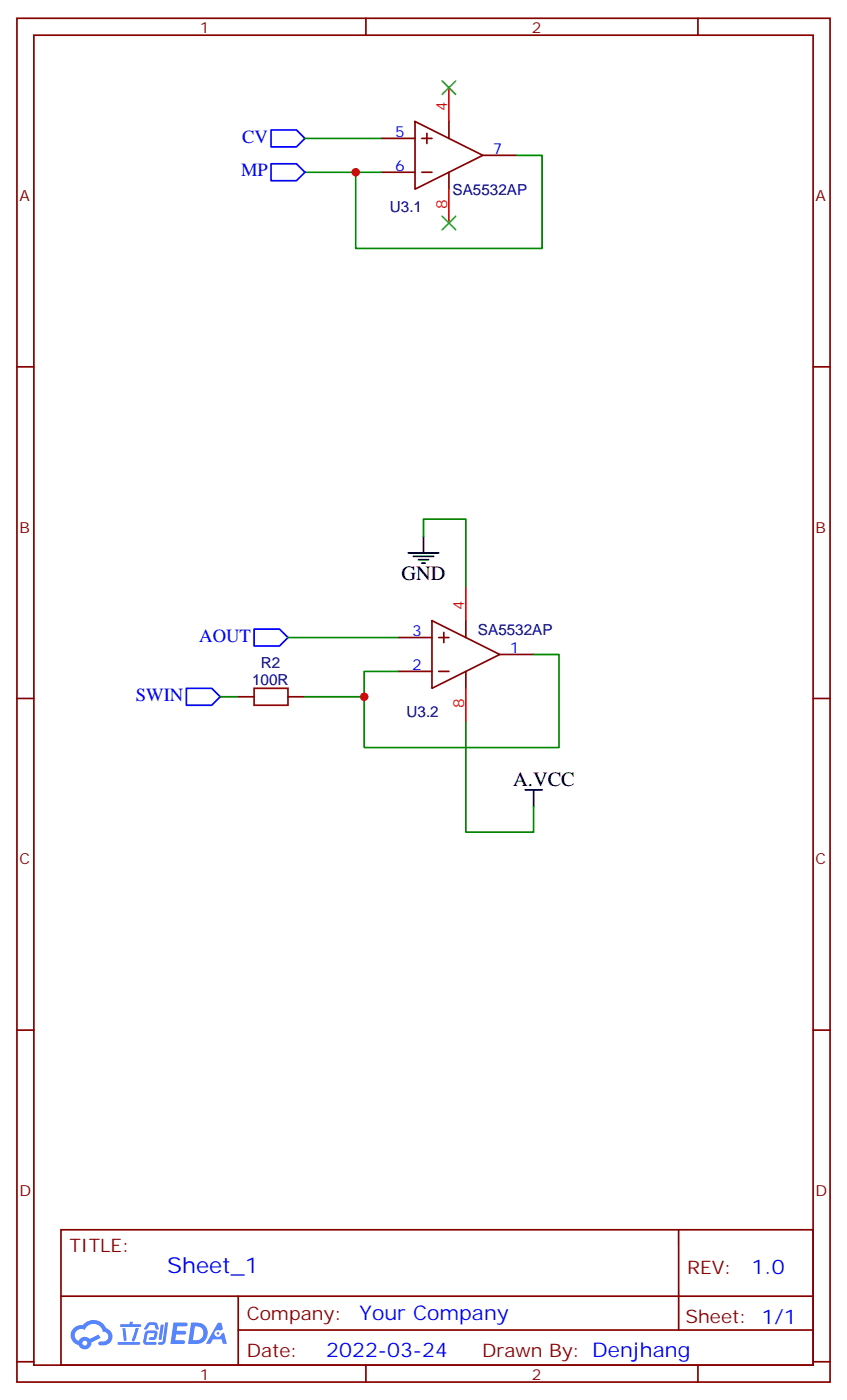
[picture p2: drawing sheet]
<svg xmlns="http://www.w3.org/2000/svg" width="176mm" height="292mm" viewBox="0 0 176 292" stroke-linecap="round" stroke-linejoin="round" font-family="sans-serif">
<g fill="none" stroke="#870000" stroke-width=".35">
<path d="M3.5 3.8h169.4v284.3h-169.4zM7.1 7.3h162.2v277.3h-162.2zM76.2 3.8v3.5M145.3 3.8v3.5M3.5 76.5h3.6M169.3 76.5h3.6M3.5 145.6h3.6M169.3 145.6h3.6M3.5 214.8h3.6M169.3 214.8h3.6M12.7 256.4h156.6v28.2h-156.6zM141.3 256.4v20.9"/>
<path d="M12.7 270.2h156.5M49.6 277.3h119.6M49.6 270.2v14.2M3.5 283.9h3.6M76.2 284.6v3.5M145.3 284.6v3.5M169.3 283.9h3.6"/>
</g>
<g fill="#5487ff">
<path d="M36.1 275.7h1.7a1.33 1.33 0 0 1 1.2 .2 .39 .39 0 0 1-.3 .6h-1.8l-.1 1h1.6a.4 .4 0 0 1 .4 .4 .4 .4 0 0 1-.4 .4h-1.7l-.2 1.1h1.4a.46 .46 0 0 1 .5 .1 .46 .46 0 0 1 .1 .5l-.4 .2h-2.6z"/>
<path d="M45.4 275.8h.7l.3 1.3-.6 .3a.74 .74 0 0 0-1.1 .3 .74 .74 0 0 0 .5 1.1 .74 .74 0 0 0 .9-.7l.5-.3 .6 2.4h-.8l-.2-1h-1.9l-.5 1h-.9z"/>
<path d="M33.5 276.2h.6l-.4 2.9a.31 .31 0 0 1-.4 .3 .31 .31 0 0 1-.2-.3z"/>
<path d="M34.4 275.7h.6l-.5 4a.97 .97 0 0 1-1.6 .5l.2-.4h.6l.2-.2z"/>
<path d="M30.8 275.9l.4-.2h.9a.67 .67 0 0 1 .7 .5l.3 .8-.2 .2h-.4l-.3-.9h-1l-.1 .1a.95 .95 0 0 1-1 .8l-.1-.2z"/>
<path d="M30.4 277.6l.5-.2h1.3a.75 .75 0 0 1 .5 1.2 .76 .76 0 0 1-.8 .8h-.6a.29 .29 0 0 1-.3-.4 .29 .29 0 0 1 .3-.2h.7l.2-.8h-1.5l-.3 1.8h1.9a.29 .29 0 0 1 .3 .3 .29 .29 0 0 1-.3 .3h-2l-.4-.3-.1-.5 .3-1.6z"/>
<path d="M24.5 279.8h4.4a.3 .3 0 0 1 .3 .3 .3 .3 0 0 1-.3 .3h-4.3l-.1-.1z"/>
<path d="M28.3 276.9h.6l-.9 2.6a.31 .31 0 0 1-.3 .2 .31 .31 0 0 1-.2-.3z"/>
<path d="M25.5 276.9h.6l.3 2.4-.3 .3-.3-.2z"/>
<path d="M25.1 276.1h1.9l.2-.5h.5l-.1 .5h1.5a.29 .29 0 0 1 .3 .3 .29 .29 0 0 1-.3 .3h-3.9l-.2-.2z"/>
<path d="M39.8 275.7l-.6 4.5h1.4a2.27 2.27 0 0 0 2.7-2.3 2.27 2.27 0 0 0-2.7-2.2zM40.6 276.5a1.5 1.5 0 0 1 1.8 1.6 1.5 1.5 0 0 1-1.9 1.3h-.3z"/>
<path d="M15.4 276.9a2.09 2.09 0 0 0 1 3.5 1.37 1.37 0 0 0 1.5 .9 1.37 1.37 0 0 0 1.1-1.4l1.9-1-.4-.7-1.8 1a1.4 1.4 0 0 0-2.3 .4 1.32 1.32 0 0 1-.7-1.9 1.32 1.32 0 0 1 2-.4 2.02 2.02 0 0 1 2-1.3 2.02 2.02 0 0 1 1.8 1.6 1.02 1.02 0 0 1 1.1 1 1.02 1.02 0 0 1-1 1.1h-.6a.41 .41 0 0 0-.5 .3 .41 .41 0 0 0 .4 .5 1.89 1.89 0 0 0 2.4-1.2 1.89 1.89 0 0 0-1.2-2.4 2.84 2.84 0 0 0-4.9-.6h-.3a2.26 2.26 0 0 0-1.5 .6zM17.2 280a.52 .52 0 0 1 1 0 .52 .52 0 0 1-1 0z"/>
<circle cx="45.4" cy="278" r=".28"/>
</g>
<g fill="none" stroke="#870000" stroke-width=".35">
<path d="M79.4 35.9h7M79.4 28.9h7M86.4 25.3l14.1 7.1-14.1 7zM87.8 35.9h2.2M87.8 28.9h2.2M88.9 27.8v2.1M93.5 25.3v3.6M93.5 35.9v3.5M100.5 32.4h7.1M82.9 140h7.1M82.9 132.9h7.1M90 129.4l14.1 7.1-14.1 7z"/>
<path d="M91.4 140h2.1M91.4 132.9h2.1M92.4 131.9v2.1M97 129.4v3.5M97 140v3.5M104.1 136.5h7M49.4 145.3h3.5M60 145.3h3.5"/>
</g>
<path d="M93.5 18.3v7M93.5 39.4v7.1M97 122.3v7.1M97 143.5v7.1" fill="none" stroke="#f00" stroke-width=".35"/>
<path d="M85 115.3h6.4M86.1 116h4.2M87.1 116.7h2.2M87.8 117.4h.7M88.2 111.8v3.5M109.4 164.7h3.5M111.1 164.7v3.5" fill="none" stroke="#000" stroke-width=".35"/>
<path d="M63.5 28.9h15.9M63.5 35.9h10.6M107.6 32.4h5.3v19.4h-38.8v-15.9h5.3M88.2 111.8v-3.6h8.8v14.1M60 132.9h22.9M82.9 140h-7.1v5.3h-12.3M111.1 136.5h5.3v19.4h-40.6v-10.6M45.9 145.3h3.5M97 150.6v22.9h14.1v-5.3" fill="none" stroke="#008700" stroke-width=".35"/>
<path d="M92.1 16.9l2.8 2.8M94.9 16.9l-2.8 2.8M92.1 45.1l2.8 2.8M94.9 45.1l-2.8 2.8" fill="none" stroke="#3c3" stroke-width=".35"/>
<path d="M56.4 27.1h5.3l1.8 1.8-1.8 1.7h-5.3zM56.4 34.1h5.3l1.8 1.8-1.8 1.8h-5.3zM52.9 131.2h5.3l1.8 1.7-1.8 1.8h-5.3zM38.8 143.5h5.3l1.8 1.8-1.8 1.7h-5.3z" fill="none" stroke="#00f" stroke-width=".35"/>
<path d="M52.9 143.5h7.1v3.5h-7.1z" fill="none" stroke="#a10000" stroke-width=".35"/>
<g fill="#c00">
<circle cx="74.1" cy="35.9" r=".88"/>
<circle cx="75.8" cy="145.3" r=".88"/>
</g>
<text font-size="4.6" fill="#00f" x="34.8" y="265.4">Sheet_1</text>
<g font-size="4.2">
<text x="83.6" y="120.9">GND</text>
<text x="106.9" y="164">A.VCC</text>
</g>
<g font-size="4.2" fill="#00f">
<text x="156.5" y="265.7">1.0</text>
<text x="74.9" y="275.2">Your Company</text>
<text x="68" y="283">2022-03-24</text>
</g>
<g font-size="3.9" fill="#00f">
<text x="50.4" y="29.7">CV</text>
<text x="50.2" y="36.8">MP</text>
<text x="41.5" y="133.8">AOUT</text>
<text x="28.3" y="146.1">SWIN</text>
</g>
<g font-size="3.9" fill="#800">
<text x="14.5" y="261">TITLE:</text>
<text x="143.1" y="265.7">REV:</text>
<text x="51.4" y="275.2">Company:</text>
<text x="142.7" y="275.8">Sheet: 1/1</text>
<text x="51.4" y="282.9">Date:</text>
<text x="100.4" y="282.9">Drawn By: Denjhang</text>
</g>
<g font-size="3.2" fill="#800">
<text x="41.6" y="6.8">1</text>
<text x="110.8" y="6.8">2</text>
<text x="4.1" y="41.9">A</text>
<text x="169.9" y="41.9">A</text>
<text x="4.1" y="111.1">B</text>
<text x="169.9" y="111.1">B</text>
<text x="4.1" y="180.2">C</text>
<text x="169.9" y="180.2">C</text>
<text x="4.1" y="249.3">D</text>
<text x="169.9" y="249.3">D</text>
<text x="41.6" y="287.6">1</text>
<text x="110.8" y="287.6">2</text>
</g>
<g font-size="3.2" fill="#f00">
<text x="93.1" y="23.2" transform="rotate(-90 93.1 23.2)">4</text>
<text x="93.1" y="43.6" transform="rotate(-90 93.1 43.6)">8</text>
<text x="96.7" y="127.3" transform="rotate(-90 96.7 127.3)">4</text>
<text x="96.7" y="147.6" transform="rotate(-90 96.7 147.6)">8</text>
</g>
<g font-size="3.2" fill="#00f">
<text x="82.3" y="28.5">5</text>
<text x="82.3" y="35.6">6</text>
<text x="102.7" y="32">7</text>
<text x="85.8" y="132.6">3</text>
<text x="106.2" y="136.1">1</text>
<text x="85.8" y="139.6">2</text>
</g>
<g font-size="3.2" fill="#000080">
<text x="94.3" y="40.6">SA5532AP</text>
<text x="81.2" y="44.1">U3.1</text>
<text x="99.5" y="132.5">SA5532AP</text>
<text x="52.5" y="142.9">100R</text>
<text x="54.3" y="139.3">R2</text>
<text x="84.7" y="149.5">U3.2</text>
</g>
</svg>
